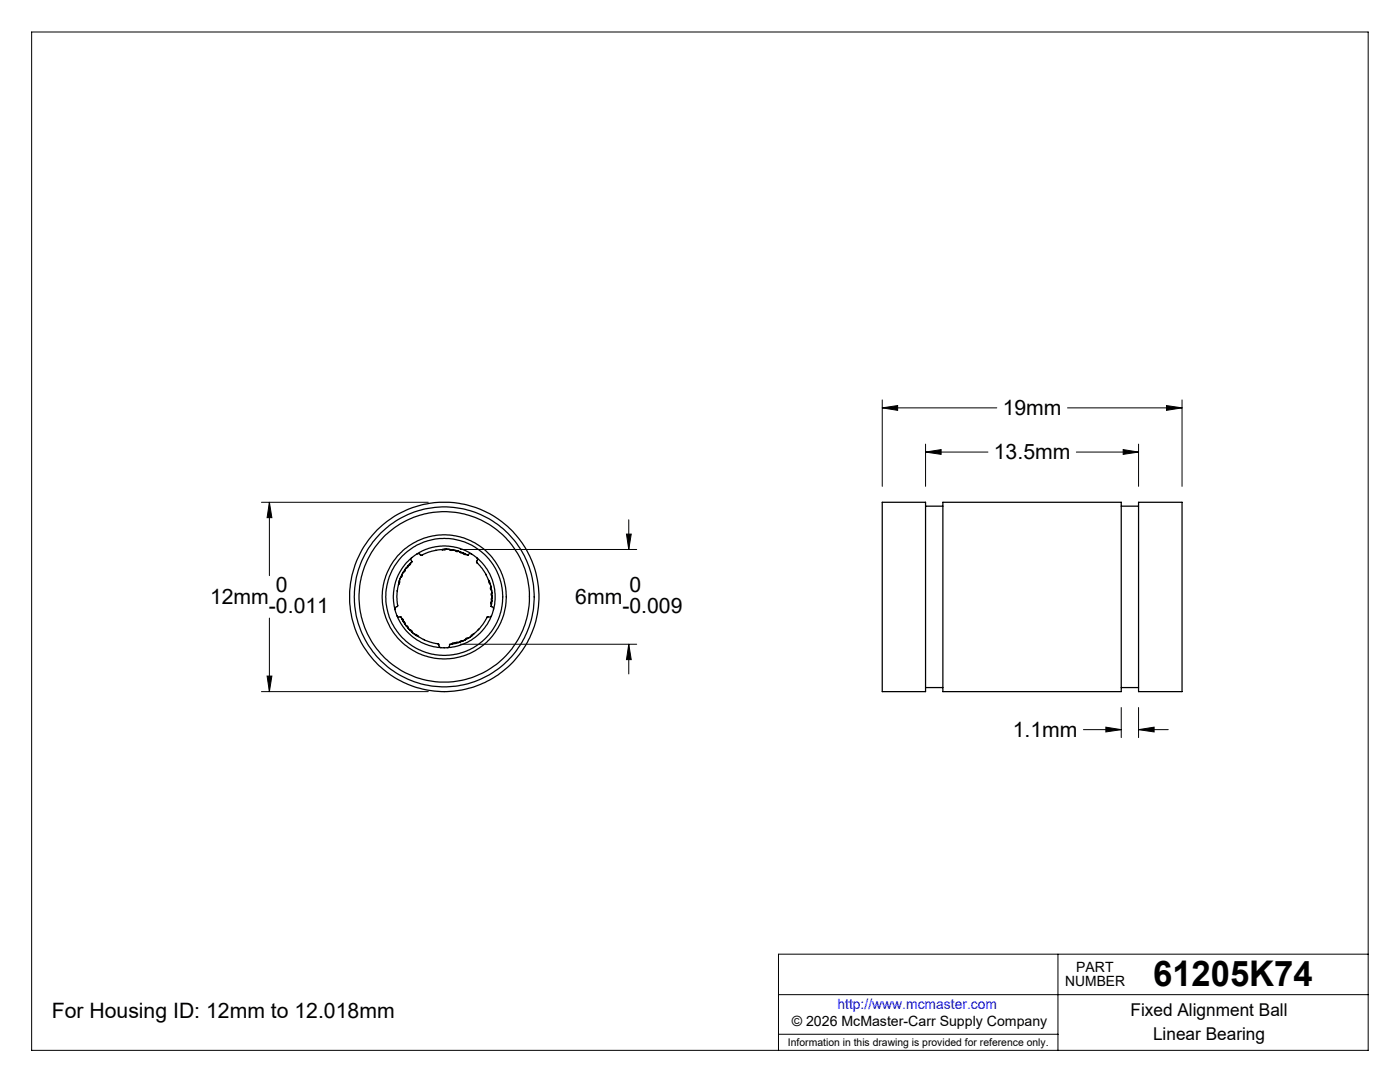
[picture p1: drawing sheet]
<svg xmlns="http://www.w3.org/2000/svg" width="279mm" height="216mm" viewBox="0 0 279 216" stroke-linecap="round" stroke-linejoin="round" font-family="sans-serif">
<g fill="none" stroke="#000" stroke-width=".2">
<path d="M6.3 6.4h266.7v203.2h-266.7zM176.1 79.8v17.2M235.9 79.8v17.2M176.1 81.4l3-.5v1zM176.1 81.4h22.8M184.7 90.2l3.1-.5v1zM184.7 88.6v8.4M184.7 90.2h12.5M213 81.4h22.9M214.8 90.2h12.4M224.2 89.7l3 .5-3 .5zM227.2 88.6v8.4"/>
<path d="M232.8 80.9l3.1 .5-3.1 .5zM52.2 100.2h33.3M53.8 100.2l.5 3.1h-1zM53.8 100.2v14.7M91.8 109.6h35.3M125 106.6h1l-.5 3zM125.5 103.7v5.9M52.2 138h33.3M53.3 134.9h1l-.5 3.1zM53.8 123.3v14.7M91.8 128.6h35.3M125.5 128.6l.5 3h-1z"/>
<path d="M125.5 128.6v5.9M216.2 145.6h7.6M220.7 145.1l3.1 .5-3.1 .4zM223.8 141.2v6M227.2 145.6l3.1-.5v.9zM227.2 141.2v6M227.2 145.6h6M155.4 198.5h117.6M211.1 190.4v19.2M273 190.4h-117.6v19.2M155.4 206.4h55.7"/>
</g>
<g fill="none" stroke="#000" stroke-width=".25">
<path d="M79.3 117.8v.2M79.6 116.5l-.4 1.9 .1 2a.49 .49 0 0 1-.4 .8l-.1 .4M79.6 116.4v.1M79.6 116.5v.1M79.6 116.5l-.1 .2M80.2 114.6l.1 .3-.4 .3-.2 .7 .1 .3-.2 .3M80.5 114.2l-.2 .5M80.9 113.6v.1a.37 .37 0 0 1-.4 .5M81.1 113.4l-.2 .3M81.4 112.9v.3l-.4 .2M81.5 112.9v.1M81.8 112.4l-.1 .4-.3 .1"/>
<path d="M82 112.3l-.2 .4M82.2 111.3l-.2 .5 .2 .3-.7 .7-1.1 1.4-.6 1.4-.2 .9M83.2 110.5h.1a.47 .47 0 0 1 .7 .3l2.1-.8 2.4-.4 2.5 .2 2 .8a.35 .35 0 0 0 .4 .2 .35 .35 0 0 0 .3-.3h.4M87 109.8h.1M88.2 109.7l.1-.1zM88.3 109.6h.1M88.4 109.6l.2 .1 .4-.1h.6M89.6 109.6l.4 .3 .3-.2M90.3 109.7l.5 .2M90.8 109.8l.3 .3 .4-.1M91.4 110l.4 .1M91.8 110.1a.42 .42 0 0 0 .6 .2l.2 .3h.3"/>
<path d="M92.3 110.3l.1 .1M92.7 110.6h.4M95.1 111.3l.2 .2-.2 .7 1.2 1.4 1.4 2.5 .5 2.1-.1 2.4a.32 .32 0 0 0-.1 .4 .32 .32 0 0 0 .4 .1l.1 .5M96.9 114.5l.1 .2M97.5 115.7v.2M97.5 115.8v.1M97.5 115.9v.3l.4 .6v.7l.2 .3v.5M98.1 119.8v.1M98.1 119.9l-.1 .3 .1 .3M98.1 118.9v.4M98.2 118.3l-.2 .4 .2 .3M98.2 119.2l-.2 .3 .2 .4"/>
<path d="M176.1 100.2h8.6v37.8h-8.6zM184.7 101h3.5M188.2 100.2h35.6v37.8h-35.6zM223.8 101h3.4M227.2 100.2h8.7v37.8h-8.7zM79.2 122.8l.4 .3a.37 .37 0 0 1 .4 0 .37 .37 0 0 1 .2 .4l1.4 2.1a11.5 11.5 0 0 0 4.1 2.5l1.4 .3a.48 .48 0 0 1 .6 .6l.3 .2M80.1 123.3l.3 .3M80.2 123.5l.3 .2v.3M80.5 124v.1a.39 .39 0 0 1 .4 .5M80.5 124l.1 .1M80.9 124.5l.2 .3M81 124.8l.4 .2 .4 .7 .4 .2 .1 .3"/>
<path d="M82.3 126.2l.5 .4h.3l.2 .3M83.3 126.9h.1M83.4 126.9l.1 .1M84.5 127.6l.2 .1M90.4 128.3l-.3 .3M90.8 128.4l-.3-.1-.3 .2M90.9 128.3h-.1M91.5 128.2h-.4l-.3 .2M91.8 128.1l-.4 .1M92.4 127.9l-.4-.1-.2 .3M92.9 127.6l-.6 .3M94.4 126.6l-.4 .2a.61 .61 0 0 1-.7 .5l-.3 .1-.1 .3"/>
<path d="M94.5 126.5l-.4 .4-1.5 .9-1.2 .5-1.2 .2a.37 .37 0 0 0-.4 .1 .37 .37 0 0 0-.1 .4l-.4 .2M94.5 126.5l-.1 .1M94.5 126.5h.1M94.7 126.4l-.2 .1M95.6 125.5l-.1 .2M98 120.3l.1 .4M98.1 122.8l-.3 .3h-.3a.32 .32 0 0 0-.3 0 .32 .32 0 0 0-.2 .4l-1.3 1.9-1.2 1.1M184.7 137.2h3.5M223.8 137.2h3.4"/>
<circle cx="88.7" cy="119.1" r="17"/>
<circle cx="88.7" cy="119.1" r="10.2"/>
<circle cx="88.7" cy="119.1" r="18.9"/>
<circle cx="88.7" cy="119.1" r="18"/>
<circle cx="88.7" cy="119.1" r="12.4"/>
<circle cx="88.7" cy="119.1" r="11.7"/>
</g>
<path d="M53.3 134.9h1l-.5 3.1zM53.8 100.2l.5 3.1h-1zM125 106.6h1l-.5 3zM125.5 128.6l.5 3h-1zM176.1 81.4l3-.5v1zM232.8 80.9l3.1 .5-3.1 .5zM220.7 145.1l3.1 .5-3.1 .4zM227.2 145.6l3.1-.5v.9zM184.7 90.2l3.1-.5v1zM224.2 89.7l3 .5-3 .5z" fill="#000"/>
<text font-size="7.1" x="230.1" y="196.8">61205K74</text>
<g font-size="4.2">
<text x="200.1" y="82.8">19mm</text>
<text x="198.3" y="91.6">13.5mm</text>
<text x="55.1" y="118.1">0</text>
<text x="125.6" y="118.1">0</text>
<text x="41.9" y="120.5">12mm</text>
<text x="53.7" y="122.4">-0.011</text>
<text x="114.8" y="120.5">6mm</text>
<text x="124.2" y="122.4">-0.009</text>
<text x="202.1" y="147">1.1mm</text>
<text x="10.3" y="203.2">For Housing ID: 12mm to 12.018mm</text>
</g>
<g font-size="3.5">
<text x="225.6" y="202.8">Fixed Alignment Ball</text>
<text x="230.1" y="207.5">Linear Bearing</text>
</g>
<g font-size="2.8">
<text x="212.6" y="196.8">NUMBER</text>
<text x="214.8" y="194">PART</text>
<text x="158" y="204.8">© 2026 McMaster-Carr Supply Company</text>
</g>
<text font-size="2.8" fill="#00f" x="167.1" y="201.4">http://www.mcmaster.com</text>
<text font-size="2.1" x="157.3" y="208.6">Information in this drawing is provided for reference only.</text>
</svg>
